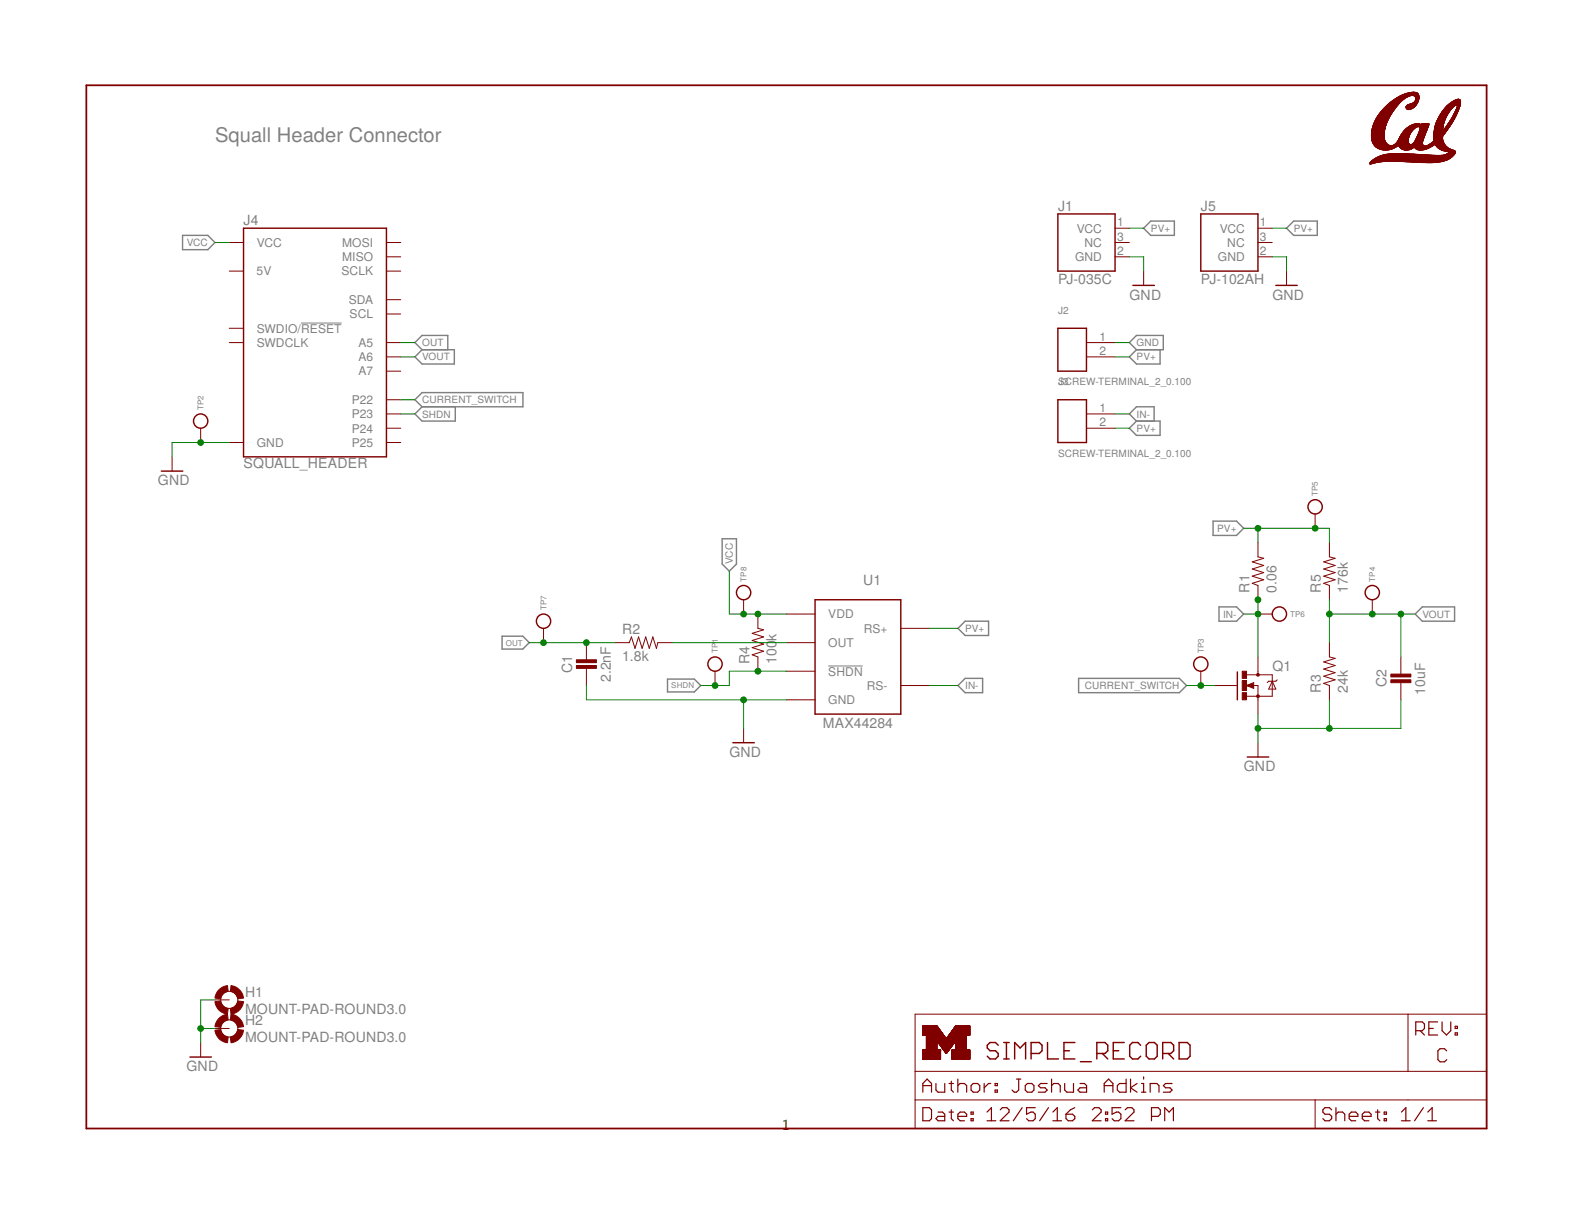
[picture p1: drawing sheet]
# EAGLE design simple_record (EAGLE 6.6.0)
AUTHOR: Joshua Adkins; REV: C; TITLE: SIMPLE_RECORD
FRAME1 (LETTER_L): HEIGHT: 8.5in; WIDTH: 11in

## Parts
C1  2.2nF  CAPACITOR  [0402_CAP]
C2  10uF  CAPACITOR0603_CAP  [0603_CAP]
H1  MOUNT-PAD-ROUND3.0  [3,0-PAD]
H2  MOUNT-PAD-ROUND3.0  [3,0-PAD]
J1  PJ-035C  [PJ-035C]
J2  SCREW-TERMINAL_2_0.100  [CONN_BLOCK_2]
J3  SCREW-TERMINAL_2_0.100  [CONN_BLOCK_2]
J4  SQUALL_HEADER  [SQUALL_HEADER]
J5  PJ-102AH  [PJ-102AH]
Q1  MOSFET-NCHANNELSMD  [SOT23-3]
R1  0.06  RESISTOR  [0603-RES]
R2  1.8k  RESISTOR  [0603-RES]
R3  24k  RESISTOR  [0603-RES]
R4  100k  RESISTOR  [0603-RES]
R5  176k  RESISTOR  [0603-RES]
TP1  TEST_POINT_0.040IN  [TESTPOINT_0.040IN]
TP2  TEST_POINT_0.040IN  [TESTPOINT_0.040IN]
TP3  TEST_POINT_0.040IN  [TESTPOINT_0.040IN]
TP4  TEST_POINT_0.040IN  [TESTPOINT_0.040IN]
TP5  TEST_POINT_0.040IN  [TESTPOINT_0.040IN]
TP6  TEST_POINT_0.040IN  [TESTPOINT_0.040IN]
TP7  TEST_POINT_0.040IN  [TESTPOINT_0.040IN]
TP8  TEST_POINT_0.040IN  [TESTPOINT_0.040IN]
U1  MAX44284  [SOT-23-6]
U$1  UCB_CAL75MIL  [UCB_CAL_75MIL]

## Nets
CURRENT_SWITCH: J4.A2(P22) Q1.1(G) TP3.TESTPOINT
GND: C1.2 C2.2 H1.B3,0(MOUNT) H2.B3,0(MOUNT) J1.2(GND) J2.1 J4.A9(GND) J4.A10(GND) J5.2(GND) Q1.2(S) R3.1 TP2.TESTPOINT U1.2(GND)
IN-: J3.1 Q1.3(D) R1.1 TP6.TESTPOINT U1.4(RS-)
N$1: R2.2 U1.5(OUT)
OUT: C1.1 J4.B9(A5) R2.1 TP7.TESTPOINT
PV+: J1.1(VCC) J2.2 J3.2 J5.1(VCC) R1.2 R5.2 TP5.TESTPOINT U1.3(RS+)
SHDN: J4.A4(P23) R4.1 TP1.TESTPOINT U1.6(!SHDN)
VCC: J4.A1(VCC) J4.A3(VCC) R4.2 TP8.TESTPOINT U1.1(VDD)
VOUT: C2.1 J4.B7(A6) R3.2 R5.1 TP4.TESTPOINT
Unconnected: J1.3(NC) J4.A5(5V) J4.A6(P24) J4.A7(5V) J4.A8(P25) J4.B1(SDA) J4.B2(SWDCLK) J4.B3(SCL) J4.B4(SWDIO/!RESET) J4.B5(A7) J4.B6(MOSI) J4.B8(MISO) J4.B10(SCLK) J5.3(NC)

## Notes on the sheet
- Squall Header Connector

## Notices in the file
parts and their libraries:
SparkFun-Aesthetics: Licensing: CC v3.0 Share-Alike You are welcome to use this library for commercial purposes.
